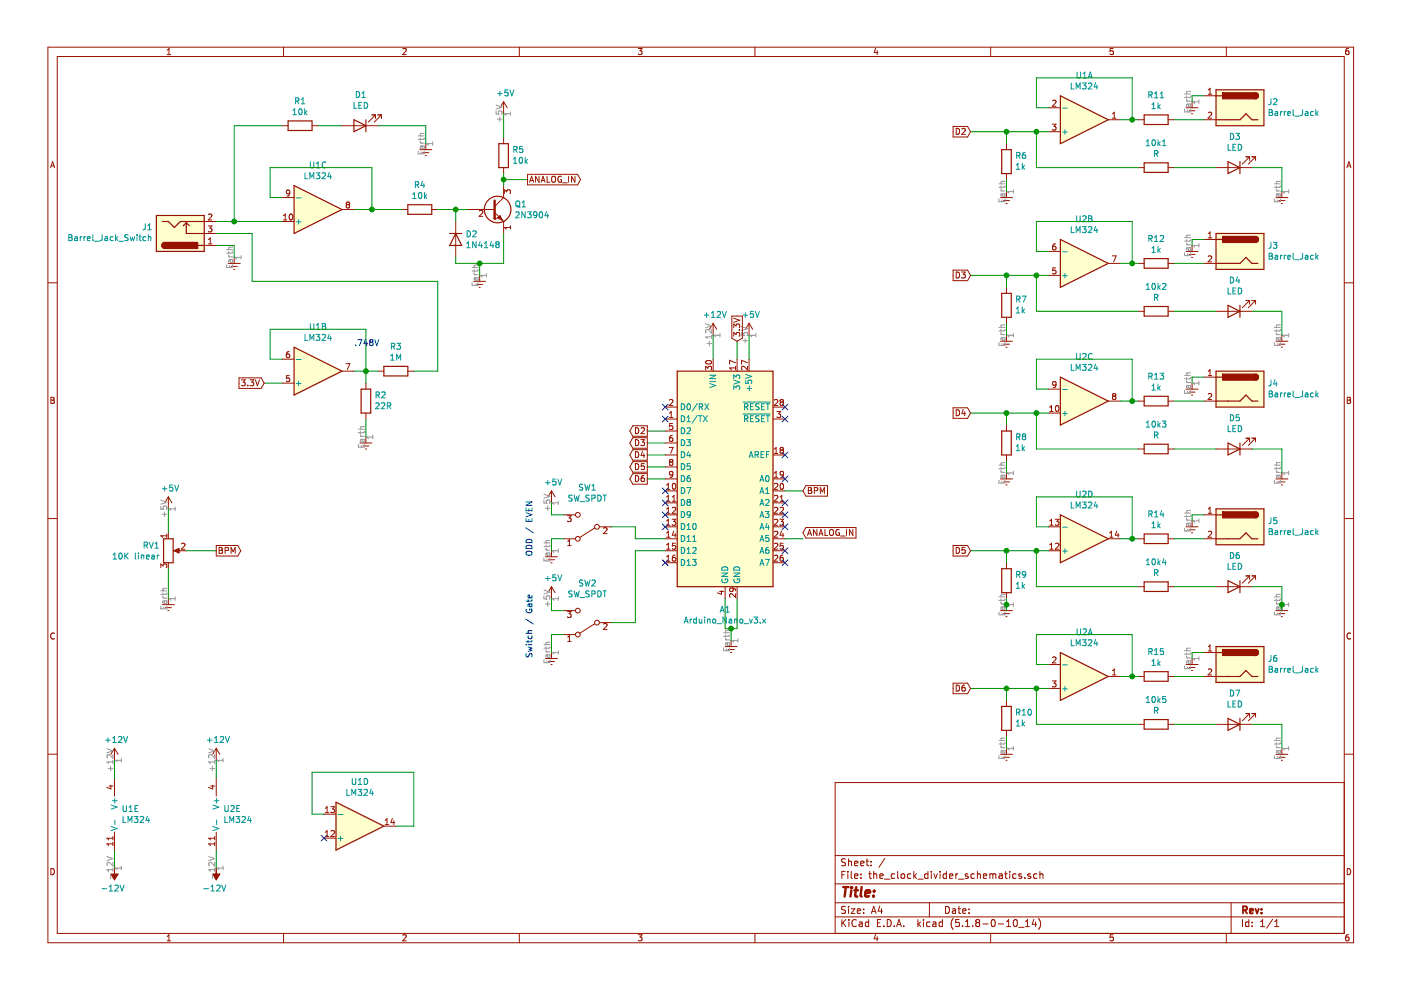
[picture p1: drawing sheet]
EESchema Schematic File Version 4
EELAYER 30 0
EELAYER END
$Descr A4 11693 8268
encoding utf-8
Sheet 1 1
Title ""
Date ""
Rev ""
Comp ""
Comment1 ""
Comment2 ""
Comment3 ""
Comment4 ""
$EndDescr
$Comp
L Connector:Barrel_Jack_Switch J1
U 1 1
P 1500 1950
F 0 "J1" H 1270 1900 50  0000 R CNN
F 1 "Barrel_Jack_Switch" H 1270 1991 50  0000 R CNN
F 2 "" H 1550 1910 50  0001 C CNN
F 3 "~" H 1550 1910 50  0001 C CNN
	1    1500 1950
	1    0    0    1   
$EndComp
$Comp
L Connector:Barrel_Jack J2
U 1 1
P 10350 900
F 0 "J2" H 10120 950 50  0000 R CNN
F 1 "Barrel_Jack" H 10120 859 50  0000 R CNN
F 2 "" H 10400 860 50  0001 C CNN
F 3 "~" H 10400 860 50  0001 C CNN
	1    10350 900 
	-1   0    0    -1  
$EndComp
$Comp
L Device:R R1
U 1 1
P 2500 1050
F 0 "R1" V 2293 1050 50  0000 C CNN
F 1 "10k" V 2384 1050 50  0000 C CNN
F 2 "" V 2430 1050 50  0001 C CNN
F 3 "~" H 2500 1050 50  0001 C CNN
	1    2500 1050
	0    1    1    0   
$EndComp
$Comp
L Amplifier_Operational:LM324 U1
U 1 1
P 9050 1000
F 0 "U1" H 9050 633 50  0000 C CNN
F 1 "LM324" H 9050 724 50  0000 C CNN
F 2 "" H 9000 1100 50  0001 C CNN
F 3 "http://www.ti.com/lit/ds/symlink/lm2902-n.pdf" H 9100 1200 50  0001 C CNN
	1    9050 1000
	1    0    0    1   
$EndComp
$Comp
L Device:R R11
U 1 1
P 9650 1000
F 0 "R11" V 9443 1000 50  0000 C CNN
F 1 "1k" V 9534 1000 50  0000 C CNN
F 2 "" V 9580 1000 50  0001 C CNN
F 3 "~" H 9650 1000 50  0001 C CNN
	1    9650 1000
	0    1    1    0   
$EndComp
$Comp
L Device:LED D1
U 1 1
P 3000 1050
F 0 "D1" H 2993 795 50  0000 C CNN
F 1 "LED" H 2993 886 50  0000 C CNN
F 2 "" H 3000 1050 50  0001 C CNN
F 3 "~" H 3000 1050 50  0001 C CNN
	1    3000 1050
	-1   0    0    1   
$EndComp
Wire Wire Line
	9350 1000 9450 1000
Wire Wire Line
	9800 1000 10050 1000
Wire Wire Line
	2850 1050 2650 1050
Wire Wire Line
	9450 1000 9450 650 
Wire Wire Line
	9450 650  8650 650 
Wire Wire Line
	8650 650  8650 900 
Wire Wire Line
	8650 900  8750 900 
Connection ~ 9450 1000
Wire Wire Line
	9450 1000 9500 1000
Wire Wire Line
	8750 1100 8650 1100
Wire Wire Line
	8400 1100 8400 1200
Wire Wire Line
	8650 1100 8650 1400
Connection ~ 8650 1100
Wire Wire Line
	8650 1100 8400 1100
$Comp
L power:Earth #PWR019
U 1 1
P 8400 1600
F 0 "#PWR019" H 8400 1350 50  0001 C CNN
F 1 "Earth" H 8400 1450 50  0001 C CNN
F 2 "" H 8400 1600 50  0001 C CNN
F 3 "~" H 8400 1600 50  0001 C CNN
	1    8400 1600
	1    0    0    -1  
$EndComp
Wire Wire Line
	8400 1500 8400 1600
Wire Wire Line
	8100 1100 8400 1100
Connection ~ 8400 1100
$Comp
L power:Earth #PWR024
U 1 1
P 9950 850
F 0 "#PWR024" H 9950 600 50  0001 C CNN
F 1 "Earth" H 9950 700 50  0001 C CNN
F 2 "" H 9950 850 50  0001 C CNN
F 3 "~" H 9950 850 50  0001 C CNN
	1    9950 850 
	1    0    0    -1  
$EndComp
Wire Wire Line
	10050 800  9950 800 
Wire Wire Line
	9950 800  9950 850 
Text GLabel 8100 1100 0    50   Input ~ 0
D2
Text GLabel 8100 2300 0    50   Input ~ 0
D3
Text GLabel 8100 3450 0    50   Input ~ 0
D4
Text GLabel 8100 4600 0    50   Input ~ 0
D5
Text GLabel 8100 5750 0    50   Input ~ 0
D6
$Comp
L Amplifier_Operational:LM324 U1
U 2 1
P 2650 3100
F 0 "U1" H 2650 2733 50  0000 C CNN
F 1 "LM324" H 2650 2824 50  0000 C CNN
F 2 "" H 2600 3200 50  0001 C CNN
F 3 "http://www.ti.com/lit/ds/symlink/lm2902-n.pdf" H 2700 3300 50  0001 C CNN
	2    2650 3100
	1    0    0    1   
$EndComp
Wire Wire Line
	10700 1400 10700 1600
Wire Wire Line
	10450 1400 10700 1400
$Comp
L power:Earth #PWR029
U 1 1
P 10700 1600
F 0 "#PWR029" H 10700 1350 50  0001 C CNN
F 1 "Earth" H 10700 1450 50  0001 C CNN
F 2 "" H 10700 1600 50  0001 C CNN
F 3 "~" H 10700 1600 50  0001 C CNN
	1    10700 1600
	1    0    0    -1  
$EndComp
$Comp
L Device:LED D3
U 1 1
P 10300 1400
F 0 "D3" H 10293 1145 50  0000 C CNN
F 1 "LED" H 10293 1236 50  0000 C CNN
F 2 "" H 10300 1400 50  0001 C CNN
F 3 "~" H 10300 1400 50  0001 C CNN
	1    10300 1400
	-1   0    0    1   
$EndComp
$Comp
L Device:R R6
U 1 1
P 8400 1350
F 0 "R6" H 8330 1304 50  0000 R CNN
F 1 "1k" H 8330 1395 50  0000 R CNN
F 2 "" V 8330 1350 50  0001 C CNN
F 3 "~" H 8400 1350 50  0001 C CNN
	1    8400 1350
	-1   0    0    1   
$EndComp
$Comp
L Device:R 10k1
U 1 1
P 9650 1400
F 0 "10k1" V 9443 1400 50  0000 C CNN
F 1 "R" V 9534 1400 50  0000 C CNN
F 2 "" V 9580 1400 50  0001 C CNN
F 3 "~" H 9650 1400 50  0001 C CNN
	1    9650 1400
	0    1    1    0   
$EndComp
Wire Wire Line
	10150 1400 9800 1400
Wire Wire Line
	9500 1400 8650 1400
$Comp
L Connector:Barrel_Jack J3
U 1 1
P 10350 2100
F 0 "J3" H 10120 2150 50  0000 R CNN
F 1 "Barrel_Jack" H 10120 2059 50  0000 R CNN
F 2 "" H 10400 2060 50  0001 C CNN
F 3 "~" H 10400 2060 50  0001 C CNN
	1    10350 2100
	-1   0    0    -1  
$EndComp
$Comp
L Amplifier_Operational:LM324 U2
U 2 1
P 9050 2200
F 0 "U2" H 9050 1833 50  0000 C CNN
F 1 "LM324" H 9050 1924 50  0000 C CNN
F 2 "" H 9000 2300 50  0001 C CNN
F 3 "http://www.ti.com/lit/ds/symlink/lm2902-n.pdf" H 9100 2400 50  0001 C CNN
	2    9050 2200
	1    0    0    1   
$EndComp
$Comp
L Device:R R12
U 1 1
P 9650 2200
F 0 "R12" V 9443 2200 50  0000 C CNN
F 1 "1k" V 9534 2200 50  0000 C CNN
F 2 "" V 9580 2200 50  0001 C CNN
F 3 "~" H 9650 2200 50  0001 C CNN
	1    9650 2200
	0    1    1    0   
$EndComp
Wire Wire Line
	9350 2200 9450 2200
Wire Wire Line
	9800 2200 10050 2200
Wire Wire Line
	9450 2200 9450 1850
Wire Wire Line
	9450 1850 8650 1850
Wire Wire Line
	8650 1850 8650 2100
Wire Wire Line
	8650 2100 8750 2100
Connection ~ 9450 2200
Wire Wire Line
	9450 2200 9500 2200
Wire Wire Line
	8750 2300 8650 2300
Wire Wire Line
	8400 2300 8400 2400
Wire Wire Line
	8650 2300 8650 2600
Connection ~ 8650 2300
Wire Wire Line
	8650 2300 8400 2300
$Comp
L power:Earth #PWR020
U 1 1
P 8400 2800
F 0 "#PWR020" H 8400 2550 50  0001 C CNN
F 1 "Earth" H 8400 2650 50  0001 C CNN
F 2 "" H 8400 2800 50  0001 C CNN
F 3 "~" H 8400 2800 50  0001 C CNN
	1    8400 2800
	1    0    0    -1  
$EndComp
Wire Wire Line
	8400 2700 8400 2800
Wire Wire Line
	8100 2300 8400 2300
Connection ~ 8400 2300
$Comp
L power:Earth #PWR025
U 1 1
P 9950 2050
F 0 "#PWR025" H 9950 1800 50  0001 C CNN
F 1 "Earth" H 9950 1900 50  0001 C CNN
F 2 "" H 9950 2050 50  0001 C CNN
F 3 "~" H 9950 2050 50  0001 C CNN
	1    9950 2050
	1    0    0    -1  
$EndComp
Wire Wire Line
	10050 2000 9950 2000
Wire Wire Line
	9950 2000 9950 2050
Wire Wire Line
	10700 2600 10700 2800
Wire Wire Line
	10450 2600 10700 2600
$Comp
L power:Earth #PWR030
U 1 1
P 10700 2800
F 0 "#PWR030" H 10700 2550 50  0001 C CNN
F 1 "Earth" H 10700 2650 50  0001 C CNN
F 2 "" H 10700 2800 50  0001 C CNN
F 3 "~" H 10700 2800 50  0001 C CNN
	1    10700 2800
	1    0    0    -1  
$EndComp
$Comp
L Device:LED D4
U 1 1
P 10300 2600
F 0 "D4" H 10293 2345 50  0000 C CNN
F 1 "LED" H 10293 2436 50  0000 C CNN
F 2 "" H 10300 2600 50  0001 C CNN
F 3 "~" H 10300 2600 50  0001 C CNN
	1    10300 2600
	-1   0    0    1   
$EndComp
$Comp
L Device:R R7
U 1 1
P 8400 2550
F 0 "R7" H 8330 2504 50  0000 R CNN
F 1 "1k" H 8330 2595 50  0000 R CNN
F 2 "" V 8330 2550 50  0001 C CNN
F 3 "~" H 8400 2550 50  0001 C CNN
	1    8400 2550
	-1   0    0    1   
$EndComp
$Comp
L Device:R 10k2
U 1 1
P 9650 2600
F 0 "10k2" V 9443 2600 50  0000 C CNN
F 1 "R" V 9534 2600 50  0000 C CNN
F 2 "" V 9580 2600 50  0001 C CNN
F 3 "~" H 9650 2600 50  0001 C CNN
	1    9650 2600
	0    1    1    0   
$EndComp
Wire Wire Line
	10150 2600 9800 2600
Wire Wire Line
	9500 2600 8650 2600
$Comp
L Connector:Barrel_Jack J4
U 1 1
P 10350 3250
F 0 "J4" H 10120 3300 50  0000 R CNN
F 1 "Barrel_Jack" H 10120 3209 50  0000 R CNN
F 2 "" H 10400 3210 50  0001 C CNN
F 3 "~" H 10400 3210 50  0001 C CNN
	1    10350 3250
	-1   0    0    -1  
$EndComp
$Comp
L Amplifier_Operational:LM324 U2
U 3 1
P 9050 3350
F 0 "U2" H 9050 2983 50  0000 C CNN
F 1 "LM324" H 9050 3074 50  0000 C CNN
F 2 "" H 9000 3450 50  0001 C CNN
F 3 "http://www.ti.com/lit/ds/symlink/lm2902-n.pdf" H 9100 3550 50  0001 C CNN
	3    9050 3350
	1    0    0    1   
$EndComp
$Comp
L Device:R R13
U 1 1
P 9650 3350
F 0 "R13" V 9443 3350 50  0000 C CNN
F 1 "1k" V 9534 3350 50  0000 C CNN
F 2 "" V 9580 3350 50  0001 C CNN
F 3 "~" H 9650 3350 50  0001 C CNN
	1    9650 3350
	0    1    1    0   
$EndComp
Wire Wire Line
	9350 3350 9450 3350
Wire Wire Line
	9800 3350 10050 3350
Wire Wire Line
	9450 3350 9450 3000
Wire Wire Line
	9450 3000 8650 3000
Wire Wire Line
	8650 3000 8650 3250
Wire Wire Line
	8650 3250 8750 3250
Connection ~ 9450 3350
Wire Wire Line
	9450 3350 9500 3350
Wire Wire Line
	8750 3450 8650 3450
Wire Wire Line
	8400 3450 8400 3550
Wire Wire Line
	8650 3450 8650 3750
Connection ~ 8650 3450
Wire Wire Line
	8650 3450 8400 3450
$Comp
L power:Earth #PWR021
U 1 1
P 8400 3950
F 0 "#PWR021" H 8400 3700 50  0001 C CNN
F 1 "Earth" H 8400 3800 50  0001 C CNN
F 2 "" H 8400 3950 50  0001 C CNN
F 3 "~" H 8400 3950 50  0001 C CNN
	1    8400 3950
	1    0    0    -1  
$EndComp
Wire Wire Line
	8400 3850 8400 3950
Wire Wire Line
	8100 3450 8400 3450
Connection ~ 8400 3450
$Comp
L power:Earth #PWR026
U 1 1
P 9950 3200
F 0 "#PWR026" H 9950 2950 50  0001 C CNN
F 1 "Earth" H 9950 3050 50  0001 C CNN
F 2 "" H 9950 3200 50  0001 C CNN
F 3 "~" H 9950 3200 50  0001 C CNN
	1    9950 3200
	1    0    0    -1  
$EndComp
Wire Wire Line
	10050 3150 9950 3150
Wire Wire Line
	9950 3150 9950 3200
Wire Wire Line
	10700 3750 10700 3950
Wire Wire Line
	10450 3750 10700 3750
$Comp
L power:Earth #PWR031
U 1 1
P 10700 3950
F 0 "#PWR031" H 10700 3700 50  0001 C CNN
F 1 "Earth" H 10700 3800 50  0001 C CNN
F 2 "" H 10700 3950 50  0001 C CNN
F 3 "~" H 10700 3950 50  0001 C CNN
	1    10700 3950
	1    0    0    -1  
$EndComp
$Comp
L Device:LED D5
U 1 1
P 10300 3750
F 0 "D5" H 10293 3495 50  0000 C CNN
F 1 "LED" H 10293 3586 50  0000 C CNN
F 2 "" H 10300 3750 50  0001 C CNN
F 3 "~" H 10300 3750 50  0001 C CNN
	1    10300 3750
	-1   0    0    1   
$EndComp
$Comp
L Device:R R8
U 1 1
P 8400 3700
F 0 "R8" H 8330 3654 50  0000 R CNN
F 1 "1k" H 8330 3745 50  0000 R CNN
F 2 "" V 8330 3700 50  0001 C CNN
F 3 "~" H 8400 3700 50  0001 C CNN
	1    8400 3700
	-1   0    0    1   
$EndComp
$Comp
L Device:R 10k3
U 1 1
P 9650 3750
F 0 "10k3" V 9443 3750 50  0000 C CNN
F 1 "R" V 9534 3750 50  0000 C CNN
F 2 "" V 9580 3750 50  0001 C CNN
F 3 "~" H 9650 3750 50  0001 C CNN
	1    9650 3750
	0    1    1    0   
$EndComp
Wire Wire Line
	10150 3750 9800 3750
Wire Wire Line
	9500 3750 8650 3750
$Comp
L Connector:Barrel_Jack J5
U 1 1
P 10350 4400
F 0 "J5" H 10120 4450 50  0000 R CNN
F 1 "Barrel_Jack" H 10120 4359 50  0000 R CNN
F 2 "" H 10400 4360 50  0001 C CNN
F 3 "~" H 10400 4360 50  0001 C CNN
	1    10350 4400
	-1   0    0    -1  
$EndComp
$Comp
L Amplifier_Operational:LM324 U2
U 4 1
P 9050 4500
F 0 "U2" H 9050 4133 50  0000 C CNN
F 1 "LM324" H 9050 4224 50  0000 C CNN
F 2 "" H 9000 4600 50  0001 C CNN
F 3 "http://www.ti.com/lit/ds/symlink/lm2902-n.pdf" H 9100 4700 50  0001 C CNN
	4    9050 4500
	1    0    0    1   
$EndComp
$Comp
L Device:R R14
U 1 1
P 9650 4500
F 0 "R14" V 9443 4500 50  0000 C CNN
F 1 "1k" V 9534 4500 50  0000 C CNN
F 2 "" V 9580 4500 50  0001 C CNN
F 3 "~" H 9650 4500 50  0001 C CNN
	1    9650 4500
	0    1    1    0   
$EndComp
Wire Wire Line
	9350 4500 9450 4500
Wire Wire Line
	9800 4500 10050 4500
Wire Wire Line
	9450 4500 9450 4150
Wire Wire Line
	9450 4150 8650 4150
Wire Wire Line
	8650 4150 8650 4400
Wire Wire Line
	8650 4400 8750 4400
Connection ~ 9450 4500
Wire Wire Line
	9450 4500 9500 4500
Wire Wire Line
	8750 4600 8650 4600
Wire Wire Line
	8400 4600 8400 4700
Wire Wire Line
	8650 4600 8650 4900
Connection ~ 8650 4600
Wire Wire Line
	8650 4600 8400 4600
$Comp
L power:Earth #PWR022
U 1 1
P 8400 5050
F 0 "#PWR022" H 8400 4800 50  0001 C CNN
F 1 "Earth" H 8400 4900 50  0001 C CNN
F 2 "" H 8400 5050 50  0001 C CNN
F 3 "~" H 8400 5050 50  0001 C CNN
	1    8400 5050
	1    0    0    -1  
$EndComp
Wire Wire Line
	8400 5000 8400 5050
Wire Wire Line
	8100 4600 8400 4600
Connection ~ 8400 4600
$Comp
L power:Earth #PWR027
U 1 1
P 9950 4350
F 0 "#PWR027" H 9950 4100 50  0001 C CNN
F 1 "Earth" H 9950 4200 50  0001 C CNN
F 2 "" H 9950 4350 50  0001 C CNN
F 3 "~" H 9950 4350 50  0001 C CNN
	1    9950 4350
	1    0    0    -1  
$EndComp
Wire Wire Line
	10050 4300 9950 4300
Wire Wire Line
	9950 4300 9950 4350
Wire Wire Line
	10700 4900 10700 5050
Wire Wire Line
	10450 4900 10700 4900
$Comp
L power:Earth #PWR032
U 1 1
P 10700 5050
F 0 "#PWR032" H 10700 4800 50  0001 C CNN
F 1 "Earth" H 10700 4900 50  0001 C CNN
F 2 "" H 10700 5050 50  0001 C CNN
F 3 "~" H 10700 5050 50  0001 C CNN
	1    10700 5050
	1    0    0    -1  
$EndComp
$Comp
L Device:LED D6
U 1 1
P 10300 4900
F 0 "D6" H 10293 4645 50  0000 C CNN
F 1 "LED" H 10293 4736 50  0000 C CNN
F 2 "" H 10300 4900 50  0001 C CNN
F 3 "~" H 10300 4900 50  0001 C CNN
	1    10300 4900
	-1   0    0    1   
$EndComp
$Comp
L Device:R R9
U 1 1
P 8400 4850
F 0 "R9" H 8330 4804 50  0000 R CNN
F 1 "1k" H 8330 4895 50  0000 R CNN
F 2 "" V 8330 4850 50  0001 C CNN
F 3 "~" H 8400 4850 50  0001 C CNN
	1    8400 4850
	-1   0    0    1   
$EndComp
$Comp
L Device:R 10k4
U 1 1
P 9650 4900
F 0 "10k4" V 9443 4900 50  0000 C CNN
F 1 "R" V 9534 4900 50  0000 C CNN
F 2 "" V 9580 4900 50  0001 C CNN
F 3 "~" H 9650 4900 50  0001 C CNN
	1    9650 4900
	0    1    1    0   
$EndComp
Wire Wire Line
	10150 4900 9800 4900
Wire Wire Line
	9500 4900 8650 4900
$Comp
L Connector:Barrel_Jack J6
U 1 1
P 10350 5550
F 0 "J6" H 10120 5600 50  0000 R CNN
F 1 "Barrel_Jack" H 10120 5509 50  0000 R CNN
F 2 "" H 10400 5510 50  0001 C CNN
F 3 "~" H 10400 5510 50  0001 C CNN
	1    10350 5550
	-1   0    0    -1  
$EndComp
$Comp
L Amplifier_Operational:LM324 U2
U 1 1
P 9050 5650
F 0 "U2" H 9050 5283 50  0000 C CNN
F 1 "LM324" H 9050 5374 50  0000 C CNN
F 2 "" H 9000 5750 50  0001 C CNN
F 3 "http://www.ti.com/lit/ds/symlink/lm2902-n.pdf" H 9100 5850 50  0001 C CNN
	1    9050 5650
	1    0    0    1   
$EndComp
$Comp
L Device:R R15
U 1 1
P 9650 5650
F 0 "R15" V 9443 5650 50  0000 C CNN
F 1 "1k" V 9534 5650 50  0000 C CNN
F 2 "" V 9580 5650 50  0001 C CNN
F 3 "~" H 9650 5650 50  0001 C CNN
	1    9650 5650
	0    1    1    0   
$EndComp
Wire Wire Line
	9350 5650 9450 5650
Wire Wire Line
	9800 5650 10050 5650
Wire Wire Line
	9450 5650 9450 5300
Wire Wire Line
	9450 5300 8650 5300
Wire Wire Line
	8650 5300 8650 5550
Wire Wire Line
	8650 5550 8750 5550
Connection ~ 9450 5650
Wire Wire Line
	9450 5650 9500 5650
Wire Wire Line
	8750 5750 8650 5750
Wire Wire Line
	8400 5750 8400 5850
Wire Wire Line
	8650 5750 8650 6050
Connection ~ 8650 5750
Wire Wire Line
	8650 5750 8400 5750
$Comp
L power:Earth #PWR023
U 1 1
P 8400 6250
F 0 "#PWR023" H 8400 6000 50  0001 C CNN
F 1 "Earth" H 8400 6100 50  0001 C CNN
F 2 "" H 8400 6250 50  0001 C CNN
F 3 "~" H 8400 6250 50  0001 C CNN
	1    8400 6250
	1    0    0    -1  
$EndComp
Wire Wire Line
	8400 6150 8400 6250
Wire Wire Line
	8100 5750 8400 5750
Connection ~ 8400 5750
$Comp
L power:Earth #PWR028
U 1 1
P 9950 5500
F 0 "#PWR028" H 9950 5250 50  0001 C CNN
F 1 "Earth" H 9950 5350 50  0001 C CNN
F 2 "" H 9950 5500 50  0001 C CNN
F 3 "~" H 9950 5500 50  0001 C CNN
	1    9950 5500
	1    0    0    -1  
$EndComp
Wire Wire Line
	10050 5450 9950 5450
Wire Wire Line
	9950 5450 9950 5500
Wire Wire Line
	10700 6050 10700 6250
Wire Wire Line
	10450 6050 10700 6050
$Comp
L power:Earth #PWR033
U 1 1
P 10700 6250
F 0 "#PWR033" H 10700 6000 50  0001 C CNN
F 1 "Earth" H 10700 6100 50  0001 C CNN
F 2 "" H 10700 6250 50  0001 C CNN
F 3 "~" H 10700 6250 50  0001 C CNN
	1    10700 6250
	1    0    0    -1  
$EndComp
$Comp
L Device:LED D7
U 1 1
P 10300 6050
F 0 "D7" H 10293 5795 50  0000 C CNN
F 1 "LED" H 10293 5886 50  0000 C CNN
F 2 "" H 10300 6050 50  0001 C CNN
F 3 "~" H 10300 6050 50  0001 C CNN
	1    10300 6050
	-1   0    0    1   
$EndComp
$Comp
L Device:R R10
U 1 1
P 8400 6000
F 0 "R10" H 8330 5954 50  0000 R CNN
F 1 "1k" H 8330 6045 50  0000 R CNN
F 2 "" V 8330 6000 50  0001 C CNN
F 3 "~" H 8400 6000 50  0001 C CNN
	1    8400 6000
	-1   0    0    1   
$EndComp
$Comp
L Device:R 10k5
U 1 1
P 9650 6050
F 0 "10k5" V 9443 6050 50  0000 C CNN
F 1 "R" V 9534 6050 50  0000 C CNN
F 2 "" V 9580 6050 50  0001 C CNN
F 3 "~" H 9650 6050 50  0001 C CNN
	1    9650 6050
	0    1    1    0   
$EndComp
Wire Wire Line
	10150 6050 9800 6050
Wire Wire Line
	9500 6050 8650 6050
$Comp
L Device:R R3
U 1 1
P 3300 3100
F 0 "R3" V 3093 3100 50  0000 C CNN
F 1 "1M" V 3184 3100 50  0000 C CNN
F 2 "" V 3230 3100 50  0001 C CNN
F 3 "~" H 3300 3100 50  0001 C CNN
	1    3300 3100
	0    1    1    0   
$EndComp
$Comp
L Device:R R2
U 1 1
P 3050 3350
F 0 "R2" H 2980 3304 50  0000 R CNN
F 1 "22R" H 2980 3395 50  0000 R CNN
F 2 "" V 2980 3350 50  0001 C CNN
F 3 "~" H 3050 3350 50  0001 C CNN
	1    3050 3350
	-1   0    0    1   
$EndComp
Wire Wire Line
	2950 3100 3050 3100
Wire Wire Line
	3050 3200 3050 3100
Connection ~ 3050 3100
Wire Wire Line
	3050 3100 3150 3100
$Comp
L power:Earth #PWR08
U 1 1
P 3050 3650
F 0 "#PWR08" H 3050 3400 50  0001 C CNN
F 1 "Earth" H 3050 3500 50  0001 C CNN
F 2 "" H 3050 3650 50  0001 C CNN
F 3 "~" H 3050 3650 50  0001 C CNN
	1    3050 3650
	1    0    0    -1  
$EndComp
Wire Wire Line
	3050 3500 3050 3650
Text GLabel 2200 3200 0    50   Input ~ 0
3.3V
Wire Wire Line
	2200 3200 2350 3200
Wire Wire Line
	2350 3000 2250 3000
Wire Wire Line
	2250 3000 2250 2750
Wire Wire Line
	2250 2750 3050 2750
Wire Wire Line
	3050 2750 3050 3100
$Comp
L power:Earth #PWR07
U 1 1
P 1950 2150
F 0 "#PWR07" H 1950 1900 50  0001 C CNN
F 1 "Earth" H 1950 2000 50  0001 C CNN
F 2 "" H 1950 2150 50  0001 C CNN
F 3 "~" H 1950 2150 50  0001 C CNN
	1    1950 2150
	1    0    0    -1  
$EndComp
Wire Wire Line
	1800 2050 1950 2050
Wire Wire Line
	1950 2050 1950 2150
Wire Wire Line
	2100 1950 2100 2350
Wire Wire Line
	1800 1950 2100 1950
$Comp
L Amplifier_Operational:LM324 U1
U 3 1
P 2650 1750
F 0 "U1" H 2650 1383 50  0000 C CNN
F 1 "LM324" H 2650 1474 50  0000 C CNN
F 2 "" H 2600 1850 50  0001 C CNN
F 3 "http://www.ti.com/lit/ds/symlink/lm2902-n.pdf" H 2700 1950 50  0001 C CNN
	3    2650 1750
	1    0    0    1   
$EndComp
Wire Wire Line
	2350 1850 1950 1850
Wire Wire Line
	2350 1650 2250 1650
Wire Wire Line
	2250 1650 2250 1400
Wire Wire Line
	2250 1400 3100 1400
Wire Wire Line
	3100 1400 3100 1750
Wire Wire Line
	3100 1750 2950 1750
Text Notes 2950 2900 0    50   ~ 0
.748V
Wire Wire Line
	2350 1050 1950 1050
Connection ~ 1950 1850
Wire Wire Line
	1950 1850 1800 1850
$Comp
L Device:R R4
U 1 1
P 3500 1750
F 0 "R4" V 3293 1750 50  0000 C CNN
F 1 "10k" V 3384 1750 50  0000 C CNN
F 2 "" V 3430 1750 50  0001 C CNN
F 3 "~" H 3500 1750 50  0001 C CNN
	1    3500 1750
	0    1    1    0   
$EndComp
$Comp
L Device:D D2
U 1 1
P 3800 2000
F 0 "D2" V 3754 2080 50  0000 L CNN
F 1 "1N4148" V 3845 2080 50  0000 L CNN
F 2 "" H 3800 2000 50  0001 C CNN
F 3 "~" H 3800 2000 50  0001 C CNN
	1    3800 2000
	0    1    1    0   
$EndComp
$Comp
L Transistor_BJT:2N3904 Q1
U 1 1
P 4100 1750
F 0 "Q1" H 4290 1796 50  0000 L CNN
F 1 "2N3904" H 4290 1705 50  0000 L CNN
F 2 "Package_TO_SOT_THT:TO-92_Inline" H 4300 1675 50  0001 L CIN
F 3 "https://www.fairchildsemi.com/datasheets/2N/2N3904.pdf" H 4100 1750 50  0001 L CNN
	1    4100 1750
	1    0    0    -1  
$EndComp
Wire Wire Line
	3100 1750 3350 1750
Connection ~ 3100 1750
$Comp
L Device:R R5
U 1 1
P 4200 1300
F 0 "R5" H 4130 1254 50  0000 R CNN
F 1 "10k" H 4130 1345 50  0000 R CNN
F 2 "" V 4130 1300 50  0001 C CNN
F 3 "~" H 4200 1300 50  0001 C CNN
	1    4200 1300
	-1   0    0    1   
$EndComp
Wire Wire Line
	3650 1750 3800 1750
Wire Wire Line
	3800 1850 3800 1750
$Comp
L power:Earth #PWR010
U 1 1
P 4000 2300
F 0 "#PWR010" H 4000 2050 50  0001 C CNN
F 1 "Earth" H 4000 2150 50  0001 C CNN
F 2 "" H 4000 2300 50  0001 C CNN
F 3 "~" H 4000 2300 50  0001 C CNN
	1    4000 2300
	1    0    0    -1  
$EndComp
Wire Wire Line
	4200 1950 4200 2200
Wire Wire Line
	4200 1550 4200 1500
Wire Wire Line
	3900 1750 3800 1750
Connection ~ 3800 1750
Wire Wire Line
	3800 2150 3800 2200
Wire Wire Line
	3800 2200 4000 2200
Wire Wire Line
	4000 2200 4000 2300
Connection ~ 4000 2200
Wire Wire Line
	4000 2200 4200 2200
$Comp
L power:+5V #PWR011
U 1 1
P 4200 950
F 0 "#PWR011" H 4200 800 50  0001 C CNN
F 1 "+5V" H 4215 1123 50  0000 C CNN
F 2 "" H 4200 950 50  0001 C CNN
F 3 "" H 4200 950 50  0001 C CNN
	1    4200 950 
	1    0    0    -1  
$EndComp
Wire Wire Line
	4200 950  4200 1150
Text GLabel 4400 1500 2    50   Output ~ 0
ANALOG_IN
Wire Wire Line
	4400 1500 4200 1500
Connection ~ 4200 1500
Wire Wire Line
	4200 1500 4200 1450
Wire Wire Line
	1950 1050 1950 1850
$Comp
L power:Earth #PWR09
U 1 1
P 3550 1200
F 0 "#PWR09" H 3550 950 50  0001 C CNN
F 1 "Earth" H 3550 1050 50  0001 C CNN
F 2 "" H 3550 1200 50  0001 C CNN
F 3 "~" H 3550 1200 50  0001 C CNN
	1    3550 1200
	1    0    0    -1  
$EndComp
Wire Wire Line
	3550 1200 3550 1050
Wire Wire Line
	3150 1050 3550 1050
Wire Wire Line
	3650 2350 3650 3100
Wire Wire Line
	3450 3100 3650 3100
Wire Wire Line
	2100 2350 3650 2350
$Comp
L Device:R_POT RV1
U 1 1
P 1400 4600
F 0 "RV1" H 1330 4646 50  0000 R CNN
F 1 "10K linear" H 1330 4555 50  0000 R CNN
F 2 "" H 1400 4600 50  0001 C CNN
F 3 "~" H 1400 4600 50  0001 C CNN
	1    1400 4600
	1    0    0    -1  
$EndComp
$Comp
L power:+5V #PWR03
U 1 1
P 1400 4250
F 0 "#PWR03" H 1400 4100 50  0001 C CNN
F 1 "+5V" H 1415 4423 50  0000 C CNN
F 2 "" H 1400 4250 50  0001 C CNN
F 3 "" H 1400 4250 50  0001 C CNN
	1    1400 4250
	1    0    0    -1  
$EndComp
$Comp
L power:Earth #PWR04
U 1 1
P 1400 5000
F 0 "#PWR04" H 1400 4750 50  0001 C CNN
F 1 "Earth" H 1400 4850 50  0001 C CNN
F 2 "" H 1400 5000 50  0001 C CNN
F 3 "~" H 1400 5000 50  0001 C CNN
	1    1400 5000
	1    0    0    -1  
$EndComp
Text GLabel 1800 4600 2    50   Output ~ 0
BPM
Wire Wire Line
	1550 4600 1800 4600
Wire Wire Line
	1400 4250 1400 4450
Wire Wire Line
	1400 4750 1400 5000
Connection ~ 8400 5050
Wire Wire Line
	8400 5050 8400 5100
Connection ~ 10700 5050
Wire Wire Line
	10700 5050 10700 5100
Wire Wire Line
	2600 6800 2700 6800
Wire Wire Line
	2600 6450 2600 6800
Wire Wire Line
	3450 6450 2600 6450
Wire Wire Line
	3450 6900 3450 6450
Wire Wire Line
	3300 6900 3450 6900
NoConn ~ 2700 7000
$Comp
L Amplifier_Operational:LM324 U1
U 4 1
P 3000 6900
F 0 "U1" H 3000 6533 50  0000 C CNN
F 1 "LM324" H 3000 6624 50  0000 C CNN
F 2 "" H 2950 7000 50  0001 C CNN
F 3 "http://www.ti.com/lit/ds/symlink/lm2902-n.pdf" H 3050 7100 50  0001 C CNN
	4    3000 6900
	1    0    0    1   
$EndComp
$Comp
L power:-12V #PWR06
U 1 1
P 1800 7250
F 0 "#PWR06" H 1800 7350 50  0001 C CNN
F 1 "-12V" H 1815 7423 50  0000 C CNN
F 2 "" H 1800 7250 50  0001 C CNN
F 3 "" H 1800 7250 50  0001 C CNN
	1    1800 7250
	-1   0    0    1   
$EndComp
Wire Wire Line
	1800 7100 1800 7250
Wire Wire Line
	950  7100 950  7250
$Comp
L power:-12V #PWR02
U 1 1
P 950 7250
F 0 "#PWR02" H 950 7350 50  0001 C CNN
F 1 "-12V" H 965 7423 50  0000 C CNN
F 2 "" H 950 7250 50  0001 C CNN
F 3 "" H 950 7250 50  0001 C CNN
	1    950  7250
	-1   0    0    1   
$EndComp
Wire Wire Line
	950  6350 950  6500
Wire Wire Line
	1800 6350 1800 6500
$Comp
L power:+12V #PWR05
U 1 1
P 1800 6350
F 0 "#PWR05" H 1800 6200 50  0001 C CNN
F 1 "+12V" H 1815 6523 50  0000 C CNN
F 2 "" H 1800 6350 50  0001 C CNN
F 3 "" H 1800 6350 50  0001 C CNN
	1    1800 6350
	1    0    0    -1  
$EndComp
$Comp
L power:+12V #PWR01
U 1 1
P 950 6350
F 0 "#PWR01" H 950 6200 50  0001 C CNN
F 1 "+12V" H 965 6523 50  0000 C CNN
F 2 "" H 950 6350 50  0001 C CNN
F 3 "" H 950 6350 50  0001 C CNN
	1    950  6350
	1    0    0    -1  
$EndComp
$Comp
L Amplifier_Operational:LM324 U2
U 5 1
P 1900 6800
F 0 "U2" H 1858 6846 50  0000 L CNN
F 1 "LM324" H 1858 6755 50  0000 L CNN
F 2 "" H 1850 6900 50  0001 C CNN
F 3 "http://www.ti.com/lit/ds/symlink/lm2902-n.pdf" H 1950 7000 50  0001 C CNN
	5    1900 6800
	1    0    0    -1  
$EndComp
$Comp
L Amplifier_Operational:LM324 U1
U 5 1
P 1050 6800
F 0 "U1" H 1008 6846 50  0000 L CNN
F 1 "LM324" H 1008 6755 50  0000 L CNN
F 2 "" H 1000 6900 50  0001 C CNN
F 3 "http://www.ti.com/lit/ds/symlink/lm2902-n.pdf" H 1100 7000 50  0001 C CNN
	5    1050 6800
	1    0    0    -1  
$EndComp
$Comp
L MCU_Module:Arduino_Nano_v3.x A1
U 1 1
P 6050 4000
F 0 "A1" H 6050 2911 50  0000 C CNN
F 1 "Arduino_Nano_v3.x" H 6050 2820 50  0000 C CNN
F 2 "Module:Arduino_Nano" H 6050 4000 50  0001 C CIN
F 3 "http://www.mouser.com/pdfdocs/Gravitech_Arduino_Nano3_0.pdf" H 6050 4000 50  0001 C CNN
	1    6050 4000
	1    0    0    -1  
$EndComp
Text GLabel 5400 3800 0    50   Output ~ 0
D4
Text GLabel 5400 3700 0    50   Output ~ 0
D3
Text GLabel 5400 3600 0    50   Output ~ 0
D2
Text GLabel 5400 3900 0    50   Output ~ 0
D5
Text GLabel 5400 4000 0    50   Output ~ 0
D6
Wire Wire Line
	5400 3600 5550 3600
Wire Wire Line
	5550 3700 5400 3700
Wire Wire Line
	5400 3800 5550 3800
Wire Wire Line
	5550 3900 5400 3900
Wire Wire Line
	5400 4000 5550 4000
Text GLabel 6150 2850 1    50   Input ~ 0
3.3V
Wire Wire Line
	6150 2850 6150 3000
$Comp
L power:+5V #PWR018
U 1 1
P 6250 2800
F 0 "#PWR018" H 6250 2650 50  0001 C CNN
F 1 "+5V" H 6265 2973 50  0000 C CNN
F 2 "" H 6250 2800 50  0001 C CNN
F 3 "" H 6250 2800 50  0001 C CNN
	1    6250 2800
	1    0    0    -1  
$EndComp
Wire Wire Line
	6250 3000 6250 2800
Text GLabel 6700 4450 2    50   Input ~ 0
ANALOG_IN
Wire Wire Line
	6700 4500 6550 4500
$Comp
L Switch:SW_SPDT SW1
U 1 1
P 4900 4400
F 0 "SW1" H 4900 4075 50  0000 C CNN
F 1 "SW_SPDT" H 4900 4166 50  0000 C CNN
F 2 "" H 4900 4400 50  0001 C CNN
F 3 "~" H 4900 4400 50  0001 C CNN
	1    4900 4400
	-1   0    0    1   
$EndComp
$Comp
L Switch:SW_SPDT SW2
U 1 1
P 4900 5200
F 0 "SW2" H 4900 4875 50  0000 C CNN
F 1 "SW_SPDT" H 4900 4966 50  0000 C CNN
F 2 "" H 4900 5200 50  0001 C CNN
F 3 "~" H 4900 5200 50  0001 C CNN
	1    4900 5200
	-1   0    0    1   
$EndComp
Wire Wire Line
	5300 5200 5100 5200
$Comp
L power:+12V #PWR016
U 1 1
P 5950 2800
F 0 "#PWR016" H 5950 2650 50  0001 C CNN
F 1 "+12V" H 5965 2973 50  0000 C CNN
F 2 "" H 5950 2800 50  0001 C CNN
F 3 "" H 5950 2800 50  0001 C CNN
	1    5950 2800
	1    0    0    -1  
$EndComp
Wire Wire Line
	5950 2800 5950 3000
$Comp
L power:+5V #PWR012
U 1 1
P 4600 4200
F 0 "#PWR012" H 4600 4050 50  0001 C CNN
F 1 "+5V" H 4615 4373 50  0000 C CNN
F 2 "" H 4600 4200 50  0001 C CNN
F 3 "" H 4600 4200 50  0001 C CNN
	1    4600 4200
	1    0    0    -1  
$EndComp
$Comp
L power:+5V #PWR014
U 1 1
P 4600 5000
F 0 "#PWR014" H 4600 4850 50  0001 C CNN
F 1 "+5V" H 4615 5173 50  0000 C CNN
F 2 "" H 4600 5000 50  0001 C CNN
F 3 "" H 4600 5000 50  0001 C CNN
	1    4600 5000
	1    0    0    -1  
$EndComp
$Comp
L power:Earth #PWR017
U 1 1
P 6100 5350
F 0 "#PWR017" H 6100 5100 50  0001 C CNN
F 1 "Earth" H 6100 5200 50  0001 C CNN
F 2 "" H 6100 5350 50  0001 C CNN
F 3 "~" H 6100 5350 50  0001 C CNN
	1    6100 5350
	1    0    0    -1  
$EndComp
$Comp
L power:Earth #PWR015
U 1 1
P 4600 5450
F 0 "#PWR015" H 4600 5200 50  0001 C CNN
F 1 "Earth" H 4600 5300 50  0001 C CNN
F 2 "" H 4600 5450 50  0001 C CNN
F 3 "~" H 4600 5450 50  0001 C CNN
	1    4600 5450
	1    0    0    -1  
$EndComp
$Comp
L power:Earth #PWR013
U 1 1
P 4600 4600
F 0 "#PWR013" H 4600 4350 50  0001 C CNN
F 1 "Earth" H 4600 4450 50  0001 C CNN
F 2 "" H 4600 4600 50  0001 C CNN
F 3 "~" H 4600 4600 50  0001 C CNN
	1    4600 4600
	1    0    0    -1  
$EndComp
Wire Wire Line
	6100 5350 6100 5250
Wire Wire Line
	6100 5250 6050 5250
Wire Wire Line
	6050 5250 6050 5000
Wire Wire Line
	6100 5250 6150 5250
Wire Wire Line
	6150 5250 6150 5000
Connection ~ 6100 5250
Wire Wire Line
	4700 4300 4600 4300
Wire Wire Line
	4600 4300 4600 4200
Wire Wire Line
	4700 4500 4600 4500
Wire Wire Line
	4600 4500 4600 4600
Wire Wire Line
	4600 5000 4600 5100
Wire Wire Line
	4600 5100 4700 5100
Wire Wire Line
	4700 5300 4600 5300
Wire Wire Line
	4600 5300 4600 5450
Text Notes 4450 4650 1    50   ~ 0
ODD / EVEN
Text Notes 4450 5500 1    50   ~ 0
Switch / Gate
Text GLabel 6700 4100 2    50   Input ~ 0
BPM
Wire Wire Line
	6700 4100 6550 4100
NoConn ~ 6550 3400
NoConn ~ 6550 3500
NoConn ~ 6550 3800
NoConn ~ 6550 4000
NoConn ~ 6550 4200
NoConn ~ 6550 4300
NoConn ~ 6550 4400
NoConn ~ 6550 4600
NoConn ~ 6550 4700
NoConn ~ 5550 3400
NoConn ~ 5550 3500
NoConn ~ 5550 4100
NoConn ~ 5550 4700
Wire Wire Line
	5550 4600 5300 4600
Wire Wire Line
	5300 4600 5300 5200
Wire Wire Line
	5550 4500 5300 4500
Wire Wire Line
	5300 4500 5300 4400
Wire Wire Line
	5100 4400 5300 4400
NoConn ~ 5550 4200
NoConn ~ 5550 4300
NoConn ~ 5550 4400
$EndSCHEMATC
